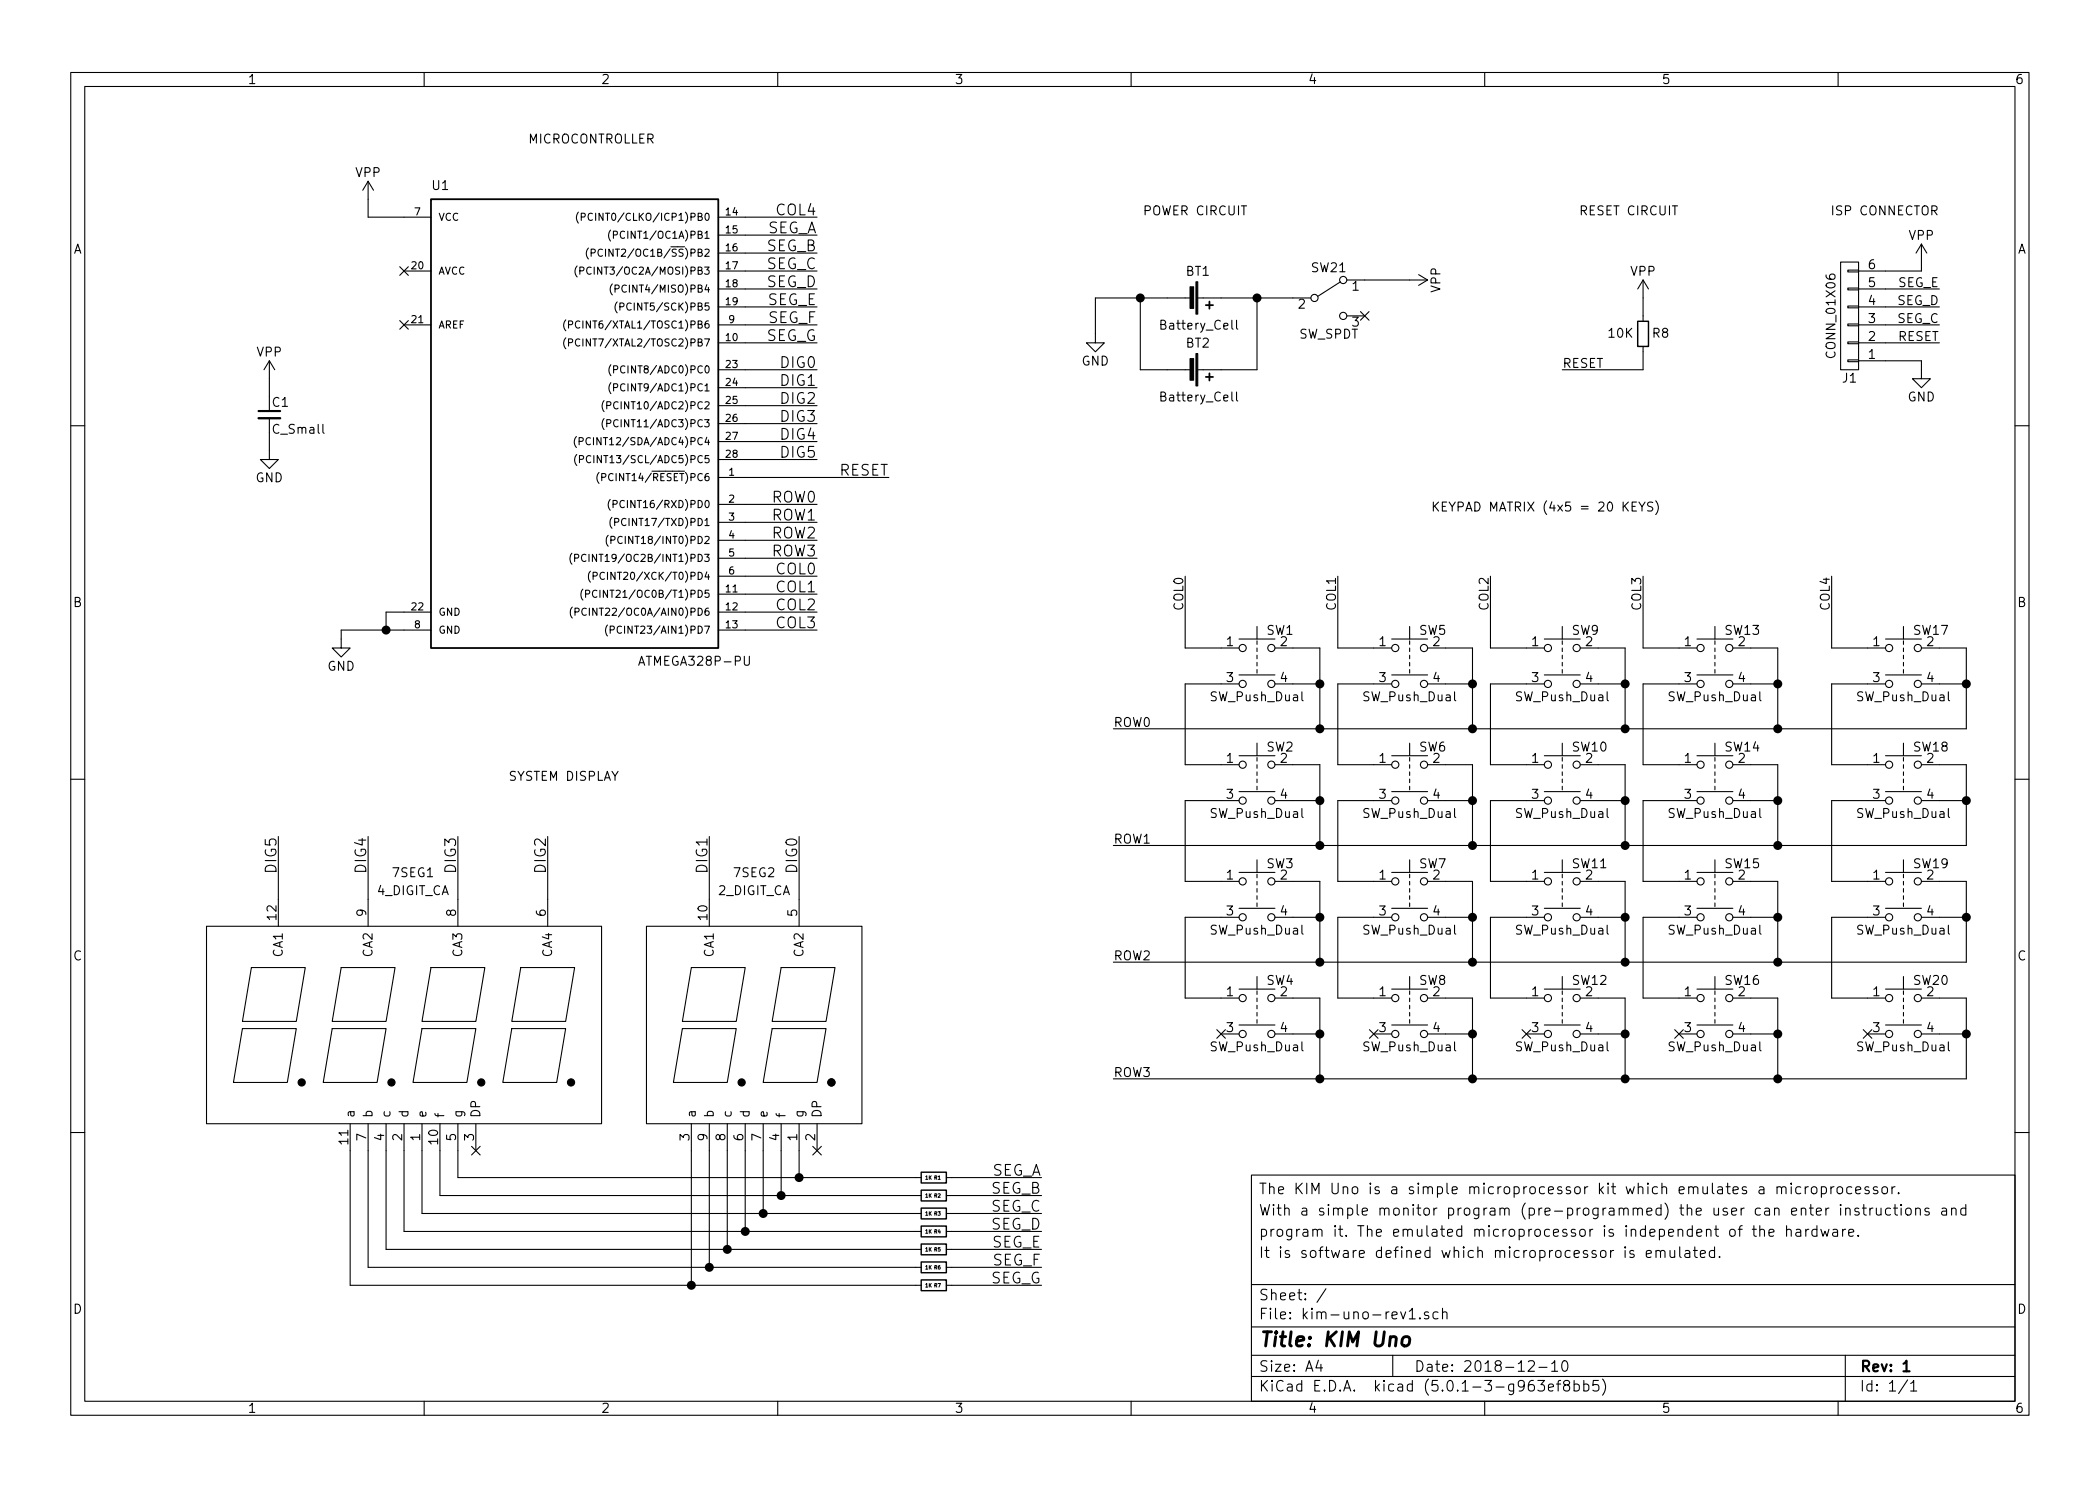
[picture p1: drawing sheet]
EESchema Schematic File Version 4
LIBS:kim-uno-rev1-cache
EELAYER 26 0
EELAYER END
$Descr A4 11693 8268
encoding utf-8
Sheet 1 1
Title "KIM Uno"
Date "2018-12-10"
Rev "1"
Comp ""
Comment1 "It is software defined which microprocessor is emulated."
Comment2 "program it. The emulated microprocessor is independent of the hardware."
Comment3 "With a simple monitor program (pre-programmed) the user can enter instructions and"
Comment4 "The KIM Uno is a simple microprocessor kit which emulates a microprocessor."
$EndDescr
$Comp
L device1:Battery_Cell BT1
U 1 1
P 6600 1650
F 0 "BT1" V 6450 1650 50  0000 L CNN
F 1 "Battery_Cell" V 6750 1500 50  0000 L CNN
F 2 "custom:CR2032SMD" V 6600 1710 50  0001 C CNN
F 3 "" V 6600 1710 50  0001 C CNN
	1    6600 1650
	0    1    1    0   
$EndComp
$Comp
L atmel1:ATMEGA328P-PU U1
U 1 1
P 3150 2300
F 0 "U1" H 2400 3550 50  0000 L BNN
F 1 "ATMEGA328P-PU" H 3550 900 50  0000 L BNN
F 2 "Housings_DIP:DIP-28_W7.62mm" H 3150 2300 50  0001 C CIN
F 3 "" H 3150 2300 50  0001 C CNN
	1    3150 2300
	1    0    0    -1  
$EndComp
$Comp
L special_parts:4_DIGIT_CA 7SEG1
U 1 1
P 2300 5700
F 0 "7SEG1" H 2300 6550 50  0000 C CNN
F 1 "4_DIGIT_CA" H 2300 6450 50  0000 C CNN
F 2 "custom:7_Segment_4_Digit" H 1750 5700 50  0001 C CNN
F 3 "" H 1750 5700 50  0001 C CNN
	1    2300 5700
	1    0    0    -1  
$EndComp
$Comp
L special_parts:2_DIGIT_CA 7SEG2
U 1 1
P 4200 5700
F 0 "7SEG2" H 4200 6550 50  0000 C CNN
F 1 "2_DIGIT_CA" H 4200 6450 50  0000 C CNN
F 2 "custom:7_Segment_2_Digit" H 4200 5700 50  0001 C CNN
F 3 "" H 4200 5700 50  0001 C CNN
	1    4200 5700
	1    0    0    -1  
$EndComp
$Comp
L device1:R_Small R1
U 1 1
P 5200 6550
F 0 "R1" V 5200 6550 20  0000 L CNN
F 1 "1K" V 5200 6500 20  0000 L CNN
F 2 "Resistors_THT:R_Axial_DIN0204_L3.6mm_D1.6mm_P7.62mm_Horizontal" H 5200 6550 50  0001 C CNN
F 3 "" H 5200 6550 50  0001 C CNN
	1    5200 6550
	0    1    1    0   
$EndComp
$Comp
L device1:R_Small R2
U 1 1
P 5200 6650
F 0 "R2" V 5200 6650 20  0000 L CNN
F 1 "1K" V 5200 6600 20  0000 L CNN
F 2 "Resistors_THT:R_Axial_DIN0204_L3.6mm_D1.6mm_P7.62mm_Horizontal" H 5200 6650 50  0001 C CNN
F 3 "" H 5200 6650 50  0001 C CNN
	1    5200 6650
	0    1    1    0   
$EndComp
$Comp
L device1:R_Small R3
U 1 1
P 5200 6750
F 0 "R3" V 5200 6750 20  0000 L CNN
F 1 "1K" V 5200 6700 20  0000 L CNN
F 2 "Resistors_THT:R_Axial_DIN0204_L3.6mm_D1.6mm_P7.62mm_Horizontal" H 5200 6750 50  0001 C CNN
F 3 "" H 5200 6750 50  0001 C CNN
	1    5200 6750
	0    1    1    0   
$EndComp
$Comp
L device1:R_Small R4
U 1 1
P 5200 6850
F 0 "R4" V 5200 6850 20  0000 L CNN
F 1 "1K" V 5200 6800 20  0000 L CNN
F 2 "Resistors_THT:R_Axial_DIN0204_L3.6mm_D1.6mm_P7.62mm_Horizontal" H 5200 6850 50  0001 C CNN
F 3 "" H 5200 6850 50  0001 C CNN
	1    5200 6850
	0    1    1    0   
$EndComp
$Comp
L device1:R_Small R5
U 1 1
P 5200 6950
F 0 "R5" V 5200 6950 20  0000 L CNN
F 1 "1K" V 5200 6900 20  0000 L CNN
F 2 "Resistors_THT:R_Axial_DIN0204_L3.6mm_D1.6mm_P7.62mm_Horizontal" H 5200 6950 50  0001 C CNN
F 3 "" H 5200 6950 50  0001 C CNN
	1    5200 6950
	0    1    1    0   
$EndComp
$Comp
L device1:R_Small R6
U 1 1
P 5200 7050
F 0 "R6" V 5200 7050 20  0000 L CNN
F 1 "1K" V 5200 7000 20  0000 L CNN
F 2 "Resistors_THT:R_Axial_DIN0204_L3.6mm_D1.6mm_P7.62mm_Horizontal" H 5200 7050 50  0001 C CNN
F 3 "" H 5200 7050 50  0001 C CNN
	1    5200 7050
	0    1    1    0   
$EndComp
$Comp
L device1:R_Small R7
U 1 1
P 5200 7150
F 0 "R7" V 5200 7150 20  0000 L CNN
F 1 "1K" V 5200 7100 20  0000 L CNN
F 2 "Resistors_THT:R_Axial_DIN0204_L3.6mm_D1.6mm_P7.62mm_Horizontal" H 5200 7150 50  0001 C CNN
F 3 "" H 5200 7150 50  0001 C CNN
	1    5200 7150
	0    1    1    0   
$EndComp
NoConn ~ 4550 6400
NoConn ~ 2650 6400
Text Label 5800 6550 2    60   ~ 0
SEG_A
Text Label 5800 6650 2    60   ~ 0
SEG_B
Text Label 5800 6750 2    60   ~ 0
SEG_C
Text Label 5800 6850 2    60   ~ 0
SEG_D
Text Label 5800 6950 2    60   ~ 0
SEG_E
Text Label 5800 7050 2    60   ~ 0
SEG_F
Text Label 5800 7150 2    60   ~ 0
SEG_G
Text Label 1550 4650 3    60   ~ 0
DIG5
Text Label 2050 4650 3    60   ~ 0
DIG4
Text Label 2550 4650 3    60   ~ 0
DIG3
Text Label 3050 4650 3    60   ~ 0
DIG2
Text Label 3950 4650 3    60   ~ 0
DIG1
Text Label 4450 4650 3    60   ~ 0
DIG0
NoConn ~ 2250 1500
NoConn ~ 2250 1800
$Comp
L power1:GND #PWR01
U 1 1
P 1900 3550
F 0 "#PWR01" H 1900 3300 50  0001 C CNN
F 1 "GND" H 1900 3400 50  0000 C CNN
F 2 "" H 1900 3550 50  0001 C CNN
F 3 "" H 1900 3550 50  0001 C CNN
	1    1900 3550
	1    0    0    -1  
$EndComp
$Comp
L power1:VPP #PWR02
U 1 1
P 2050 1100
F 0 "#PWR02" H 2050 950 50  0001 C CNN
F 1 "VPP" H 2050 1250 50  0000 C CNN
F 2 "" H 2050 1100 50  0001 C CNN
F 3 "" H 2050 1100 50  0001 C CNN
	1    2050 1100
	1    0    0    -1  
$EndComp
Text Label 4550 2050 2    60   ~ 0
DIG0
Text Label 4550 2150 2    60   ~ 0
DIG1
Text Label 4550 2250 2    60   ~ 0
DIG2
Text Label 4550 2350 2    60   ~ 0
DIG3
Text Label 4550 2450 2    60   ~ 0
DIG4
Text Label 4550 2550 2    60   ~ 0
DIG5
Text Label 4550 1300 2    60   ~ 0
SEG_A
Text Label 4550 1400 2    60   ~ 0
SEG_B
Text Label 4550 1500 2    60   ~ 0
SEG_C
Text Label 4550 1600 2    60   ~ 0
SEG_D
Text Label 4550 1700 2    60   ~ 0
SEG_E
Text Label 4550 1800 2    60   ~ 0
SEG_F
Text Label 4550 1900 2    60   ~ 0
SEG_G
Text Label 4550 2800 2    60   ~ 0
ROW0
Text Label 4550 2900 2    60   ~ 0
ROW1
Text Label 4550 3000 2    60   ~ 0
ROW2
Text Label 4550 3100 2    60   ~ 0
ROW3
Text Label 4550 3200 2    60   ~ 0
COL0
Text Label 4550 3300 2    60   ~ 0
COL1
Text Label 4550 3400 2    60   ~ 0
COL2
Text Label 4550 3500 2    60   ~ 0
COL3
Text Label 4550 1200 2    60   ~ 0
COL4
Text Label 4950 2650 2    60   ~ 0
RESET
$Comp
L power1:GND #PWR03
U 1 1
P 6100 1850
F 0 "#PWR03" H 6100 1600 50  0001 C CNN
F 1 "GND" H 6100 1700 50  0000 C CNN
F 2 "" H 6100 1850 50  0001 C CNN
F 3 "" H 6100 1850 50  0001 C CNN
	1    6100 1850
	1    0    0    -1  
$EndComp
$Comp
L switches1:SW_SPDT SW21
U 1 1
P 7400 1650
F 0 "SW21" H 7400 1820 50  0000 C CNN
F 1 "SW_SPDT" H 7400 1450 50  0000 C CNN
F 2 "custom:Switch_SPDT_3mm" H 7400 1650 50  0001 C CNN
F 3 "" H 7400 1650 50  0001 C CNN
	1    7400 1650
	1    0    0    -1  
$EndComp
$Comp
L device1:Battery_Cell BT2
U 1 1
P 6600 2050
F 0 "BT2" V 6450 2050 50  0000 L CNN
F 1 "Battery_Cell" V 6750 1900 50  0000 L CNN
F 2 "custom:CR2032SMD" V 6600 2110 50  0001 C CNN
F 3 "" V 6600 2110 50  0001 C CNN
	1    6600 2050
	0    1    1    0   
$EndComp
NoConn ~ 7600 1750
$Comp
L power1:VPP #PWR04
U 1 1
P 7850 1550
F 0 "#PWR04" H 7850 1400 50  0001 C CNN
F 1 "VPP" H 7850 1700 50  0000 C CNN
F 2 "" H 7850 1550 50  0001 C CNN
F 3 "" H 7850 1550 50  0001 C CNN
	1    7850 1550
	0    1    1    0   
$EndComp
$Comp
L device1:C_Small C1
U 1 1
P 1500 2300
F 0 "C1" H 1510 2370 50  0000 L CNN
F 1 "C_Small" H 1510 2220 50  0000 L CNN
F 2 "Capacitors_THT:C_Disc_D5.0mm_W2.5mm_P2.50mm" H 1500 2300 50  0001 C CNN
F 3 "" H 1500 2300 50  0001 C CNN
	1    1500 2300
	1    0    0    -1  
$EndComp
$Comp
L power1:VPP #PWR05
U 1 1
P 1500 2100
F 0 "#PWR05" H 1500 1950 50  0001 C CNN
F 1 "VPP" H 1500 2250 50  0000 C CNN
F 2 "" H 1500 2100 50  0001 C CNN
F 3 "" H 1500 2100 50  0001 C CNN
	1    1500 2100
	1    0    0    -1  
$EndComp
$Comp
L power1:GND #PWR06
U 1 1
P 1500 2500
F 0 "#PWR06" H 1500 2250 50  0001 C CNN
F 1 "GND" H 1500 2350 50  0000 C CNN
F 2 "" H 1500 2500 50  0001 C CNN
F 3 "" H 1500 2500 50  0001 C CNN
	1    1500 2500
	1    0    0    -1  
$EndComp
$Comp
L power1:VPP #PWR07
U 1 1
P 9150 1650
F 0 "#PWR07" H 9150 1500 50  0001 C CNN
F 1 "VPP" H 9150 1800 50  0000 C CNN
F 2 "" H 9150 1650 50  0001 C CNN
F 3 "" H 9150 1650 50  0001 C CNN
	1    9150 1650
	1    0    0    -1  
$EndComp
$Comp
L device1:R_Small R8
U 1 1
P 9150 1850
F 0 "R8" H 9000 1850 50  0000 L CNN
F 1 "10K" H 9200 1850 50  0000 L CNN
F 2 "Resistors_THT:R_Axial_DIN0204_L3.6mm_D1.6mm_P7.62mm_Horizontal" H 9150 1850 50  0001 C CNN
F 3 "" H 9150 1850 50  0001 C CNN
	1    9150 1850
	-1   0    0    1   
$EndComp
Text Label 8700 2050 0    50   ~ 0
RESET
$Comp
L conn1:CONN_01X06 J1
U 1 1
P 10300 1750
F 0 "J1" H 10300 2100 50  0000 C CNN
F 1 "CONN_01X06" V 10400 1750 50  0000 C CNN
F 2 "Pin_Headers:Pin_Header_Straight_1x06_Pitch2.54mm" H 10300 1750 50  0001 C CNN
F 3 "" H 10300 1750 50  0001 C CNN
	1    10300 1750
	-1   0    0    1   
$EndComp
$Comp
L power1:VPP #PWR08
U 1 1
P 10700 1450
F 0 "#PWR08" H 10700 1300 50  0001 C CNN
F 1 "VPP" H 10700 1600 50  0000 C CNN
F 2 "" H 10700 1450 50  0001 C CNN
F 3 "" H 10700 1450 50  0001 C CNN
	1    10700 1450
	1    0    0    -1  
$EndComp
$Comp
L power1:GND #PWR09
U 1 1
P 10700 2050
F 0 "#PWR09" H 10700 1800 50  0001 C CNN
F 1 "GND" H 10700 1900 50  0000 C CNN
F 2 "" H 10700 2050 50  0001 C CNN
F 3 "" H 10700 2050 50  0001 C CNN
	1    10700 2050
	1    0    0    -1  
$EndComp
Text Label 10800 1900 2    50   ~ 0
RESET
Text Label 10800 1800 2    50   ~ 0
SEG_C
Text Label 10800 1700 2    50   ~ 0
SEG_D
Text Label 10800 1600 2    50   ~ 0
SEG_E
Text Notes 6950 1200 2    50   ~ 0
POWER CIRCUIT
Text Notes 9350 1200 2    50   ~ 0
RESET CIRCUIT
Text Notes 10800 1200 2    50   ~ 0
ISP CONNECTOR
Text Notes 3650 800  2    50   ~ 0
MICROCONTROLLER
Text Notes 3450 4350 2    50   ~ 0
SYSTEM DISPLAY
Text Notes 9250 2850 2    50   ~ 0
KEYPAD MATRIX (4x5 = 20 KEYS)
$Comp
L switches1:SW_Push_Dual SW1
U 1 1
P 7000 3600
F 0 "SW1" H 7050 3700 50  0000 L CNN
F 1 "SW_Push_Dual" H 7000 3330 50  0000 C CNN
F 2 "custom:SMD_Tact_Switch_6x6x6_Big_Pads" H 7000 3800 50  0001 C CNN
F 3 "" H 7000 3800 50  0001 C CNN
	1    7000 3600
	1    0    0    -1  
$EndComp
$Comp
L switches1:SW_Push_Dual SW2
U 1 1
P 7000 4250
F 0 "SW2" H 7050 4350 50  0000 L CNN
F 1 "SW_Push_Dual" H 7000 3980 50  0000 C CNN
F 2 "custom:SMD_Tact_Switch_6x6x6_Big_Pads" H 7000 4450 50  0001 C CNN
F 3 "" H 7000 4450 50  0001 C CNN
	1    7000 4250
	1    0    0    -1  
$EndComp
$Comp
L switches1:SW_Push_Dual SW3
U 1 1
P 7000 4900
F 0 "SW3" H 7050 5000 50  0000 L CNN
F 1 "SW_Push_Dual" H 7000 4630 50  0000 C CNN
F 2 "custom:SMD_Tact_Switch_6x6x6_Big_Pads" H 7000 5100 50  0001 C CNN
F 3 "" H 7000 5100 50  0001 C CNN
	1    7000 4900
	1    0    0    -1  
$EndComp
$Comp
L switches1:SW_Push_Dual SW4
U 1 1
P 7000 5550
F 0 "SW4" H 7050 5650 50  0000 L CNN
F 1 "SW_Push_Dual" H 7000 5280 50  0000 C CNN
F 2 "custom:SMD_Tact_Switch_6x6x6_Big_Pads" H 7000 5750 50  0001 C CNN
F 3 "" H 7000 5750 50  0001 C CNN
	1    7000 5550
	1    0    0    -1  
$EndComp
NoConn ~ 6800 5750
$Comp
L switches1:SW_Push_Dual SW5
U 1 1
P 7850 3600
F 0 "SW5" H 7900 3700 50  0000 L CNN
F 1 "SW_Push_Dual" H 7850 3330 50  0000 C CNN
F 2 "custom:SMD_Tact_Switch_6x6x6_Big_Pads" H 7850 3800 50  0001 C CNN
F 3 "" H 7850 3800 50  0001 C CNN
	1    7850 3600
	1    0    0    -1  
$EndComp
$Comp
L switches1:SW_Push_Dual SW6
U 1 1
P 7850 4250
F 0 "SW6" H 7900 4350 50  0000 L CNN
F 1 "SW_Push_Dual" H 7850 3980 50  0000 C CNN
F 2 "custom:SMD_Tact_Switch_6x6x6_Big_Pads" H 7850 4450 50  0001 C CNN
F 3 "" H 7850 4450 50  0001 C CNN
	1    7850 4250
	1    0    0    -1  
$EndComp
$Comp
L switches1:SW_Push_Dual SW7
U 1 1
P 7850 4900
F 0 "SW7" H 7900 5000 50  0000 L CNN
F 1 "SW_Push_Dual" H 7850 4630 50  0000 C CNN
F 2 "custom:SMD_Tact_Switch_6x6x6_Big_Pads" H 7850 5100 50  0001 C CNN
F 3 "" H 7850 5100 50  0001 C CNN
	1    7850 4900
	1    0    0    -1  
$EndComp
$Comp
L switches1:SW_Push_Dual SW8
U 1 1
P 7850 5550
F 0 "SW8" H 7900 5650 50  0000 L CNN
F 1 "SW_Push_Dual" H 7850 5280 50  0000 C CNN
F 2 "custom:SMD_Tact_Switch_6x6x6_Big_Pads" H 7850 5750 50  0001 C CNN
F 3 "" H 7850 5750 50  0001 C CNN
	1    7850 5550
	1    0    0    -1  
$EndComp
NoConn ~ 7650 5750
$Comp
L switches1:SW_Push_Dual SW9
U 1 1
P 8700 3600
F 0 "SW9" H 8750 3700 50  0000 L CNN
F 1 "SW_Push_Dual" H 8700 3330 50  0000 C CNN
F 2 "custom:SMD_Tact_Switch_6x6x6_Big_Pads" H 8700 3800 50  0001 C CNN
F 3 "" H 8700 3800 50  0001 C CNN
	1    8700 3600
	1    0    0    -1  
$EndComp
$Comp
L switches1:SW_Push_Dual SW10
U 1 1
P 8700 4250
F 0 "SW10" H 8750 4350 50  0000 L CNN
F 1 "SW_Push_Dual" H 8700 3980 50  0000 C CNN
F 2 "custom:SMD_Tact_Switch_6x6x6_Big_Pads" H 8700 4450 50  0001 C CNN
F 3 "" H 8700 4450 50  0001 C CNN
	1    8700 4250
	1    0    0    -1  
$EndComp
$Comp
L switches1:SW_Push_Dual SW11
U 1 1
P 8700 4900
F 0 "SW11" H 8750 5000 50  0000 L CNN
F 1 "SW_Push_Dual" H 8700 4630 50  0000 C CNN
F 2 "custom:SMD_Tact_Switch_6x6x6_Big_Pads" H 8700 5100 50  0001 C CNN
F 3 "" H 8700 5100 50  0001 C CNN
	1    8700 4900
	1    0    0    -1  
$EndComp
$Comp
L switches1:SW_Push_Dual SW12
U 1 1
P 8700 5550
F 0 "SW12" H 8750 5650 50  0000 L CNN
F 1 "SW_Push_Dual" H 8700 5280 50  0000 C CNN
F 2 "custom:SMD_Tact_Switch_6x6x6_Big_Pads" H 8700 5750 50  0001 C CNN
F 3 "" H 8700 5750 50  0001 C CNN
	1    8700 5550
	1    0    0    -1  
$EndComp
NoConn ~ 8500 5750
$Comp
L switches1:SW_Push_Dual SW13
U 1 1
P 9550 3600
F 0 "SW13" H 9600 3700 50  0000 L CNN
F 1 "SW_Push_Dual" H 9550 3330 50  0000 C CNN
F 2 "custom:SMD_Tact_Switch_6x6x6_Big_Pads" H 9550 3800 50  0001 C CNN
F 3 "" H 9550 3800 50  0001 C CNN
	1    9550 3600
	1    0    0    -1  
$EndComp
$Comp
L switches1:SW_Push_Dual SW14
U 1 1
P 9550 4250
F 0 "SW14" H 9600 4350 50  0000 L CNN
F 1 "SW_Push_Dual" H 9550 3980 50  0000 C CNN
F 2 "custom:SMD_Tact_Switch_6x6x6_Big_Pads" H 9550 4450 50  0001 C CNN
F 3 "" H 9550 4450 50  0001 C CNN
	1    9550 4250
	1    0    0    -1  
$EndComp
$Comp
L switches1:SW_Push_Dual SW15
U 1 1
P 9550 4900
F 0 "SW15" H 9600 5000 50  0000 L CNN
F 1 "SW_Push_Dual" H 9550 4630 50  0000 C CNN
F 2 "custom:SMD_Tact_Switch_6x6x6_Big_Pads" H 9550 5100 50  0001 C CNN
F 3 "" H 9550 5100 50  0001 C CNN
	1    9550 4900
	1    0    0    -1  
$EndComp
$Comp
L switches1:SW_Push_Dual SW16
U 1 1
P 9550 5550
F 0 "SW16" H 9600 5650 50  0000 L CNN
F 1 "SW_Push_Dual" H 9550 5280 50  0000 C CNN
F 2 "custom:SMD_Tact_Switch_6x6x6_Big_Pads" H 9550 5750 50  0001 C CNN
F 3 "" H 9550 5750 50  0001 C CNN
	1    9550 5550
	1    0    0    -1  
$EndComp
NoConn ~ 9350 5750
$Comp
L switches1:SW_Push_Dual SW17
U 1 1
P 10600 3600
F 0 "SW17" H 10650 3700 50  0000 L CNN
F 1 "SW_Push_Dual" H 10600 3330 50  0000 C CNN
F 2 "custom:SMD_Tact_Switch_6x6x6_Big_Pads" H 10600 3800 50  0001 C CNN
F 3 "" H 10600 3800 50  0001 C CNN
	1    10600 3600
	1    0    0    -1  
$EndComp
$Comp
L switches1:SW_Push_Dual SW18
U 1 1
P 10600 4250
F 0 "SW18" H 10650 4350 50  0000 L CNN
F 1 "SW_Push_Dual" H 10600 3980 50  0000 C CNN
F 2 "custom:SMD_Tact_Switch_6x6x6_Big_Pads" H 10600 4450 50  0001 C CNN
F 3 "" H 10600 4450 50  0001 C CNN
	1    10600 4250
	1    0    0    -1  
$EndComp
$Comp
L switches1:SW_Push_Dual SW19
U 1 1
P 10600 4900
F 0 "SW19" H 10650 5000 50  0000 L CNN
F 1 "SW_Push_Dual" H 10600 4630 50  0000 C CNN
F 2 "custom:SMD_Tact_Switch_6x6x6_Big_Pads" H 10600 5100 50  0001 C CNN
F 3 "" H 10600 5100 50  0001 C CNN
	1    10600 4900
	1    0    0    -1  
$EndComp
$Comp
L switches1:SW_Push_Dual SW20
U 1 1
P 10600 5550
F 0 "SW20" H 10650 5650 50  0000 L CNN
F 1 "SW_Push_Dual" H 10600 5280 50  0000 C CNN
F 2 "custom:SMD_Tact_Switch_6x6x6_Big_Pads" H 10600 5750 50  0001 C CNN
F 3 "" H 10600 5750 50  0001 C CNN
	1    10600 5550
	1    0    0    -1  
$EndComp
NoConn ~ 10400 5750
Text Label 6600 3200 3    50   ~ 0
COL0
Text Label 7450 3200 3    50   ~ 0
COL1
Text Label 8300 3200 3    50   ~ 0
COL2
Text Label 9150 3200 3    50   ~ 0
COL3
Text Label 10200 3200 3    50   ~ 0
COL4
Wire Wire Line
	1550 5000 1550 4650
Wire Wire Line
	2050 5000 2050 4650
Wire Wire Line
	2550 5000 2550 4650
Wire Wire Line
	3050 5000 3050 4650
Wire Wire Line
	3950 5000 3950 4650
Wire Wire Line
	4450 5000 4450 4650
Wire Wire Line
	4450 6400 4450 6550
Wire Wire Line
	2550 6550 4450 6550
Wire Wire Line
	4350 6400 4350 6650
Wire Wire Line
	2450 6650 4350 6650
Wire Wire Line
	4250 6400 4250 6750
Wire Wire Line
	2350 6750 4250 6750
Wire Wire Line
	4150 6400 4150 6850
Wire Wire Line
	2250 6850 4150 6850
Wire Wire Line
	4050 6400 4050 6950
Wire Wire Line
	2150 6950 4050 6950
Wire Wire Line
	3950 6400 3950 7050
Wire Wire Line
	2050 7050 3950 7050
Wire Wire Line
	3850 6400 3850 7150
Wire Wire Line
	1950 7150 3850 7150
Wire Wire Line
	1950 7150 1950 6400
Connection ~ 3850 7150
Wire Wire Line
	2050 6400 2050 7050
Connection ~ 3950 7050
Wire Wire Line
	2150 6950 2150 6400
Connection ~ 4050 6950
Wire Wire Line
	2250 6400 2250 6850
Connection ~ 4150 6850
Wire Wire Line
	2350 6750 2350 6400
Connection ~ 4250 6750
Wire Wire Line
	2450 6650 2450 6400
Connection ~ 4350 6650
Wire Wire Line
	2550 6550 2550 6400
Connection ~ 4450 6550
Wire Wire Line
	5300 6550 5800 6550
Wire Wire Line
	5300 6650 5800 6650
Wire Wire Line
	5300 6750 5800 6750
Wire Wire Line
	5300 6850 5800 6850
Wire Wire Line
	5300 6950 5800 6950
Wire Wire Line
	5300 7050 5800 7050
Wire Wire Line
	5300 7150 5800 7150
Wire Wire Line
	1900 3500 2150 3500
Wire Wire Line
	2150 3500 2150 3400
Wire Wire Line
	2150 3400 2250 3400
Connection ~ 2150 3500
Wire Wire Line
	1900 3500 1900 3550
Wire Wire Line
	2050 1100 2050 1200
Wire Wire Line
	2050 1200 2250 1200
Wire Wire Line
	4150 2050 4550 2050
Wire Wire Line
	4150 2150 4550 2150
Wire Wire Line
	4150 2250 4550 2250
Wire Wire Line
	4150 2350 4550 2350
Wire Wire Line
	4150 2450 4550 2450
Wire Wire Line
	4150 2550 4550 2550
Wire Wire Line
	4150 1300 4550 1300
Wire Wire Line
	4150 1400 4550 1400
Wire Wire Line
	4150 1500 4550 1500
Wire Wire Line
	4150 1600 4550 1600
Wire Wire Line
	4150 1700 4550 1700
Wire Wire Line
	4150 1800 4550 1800
Wire Wire Line
	4150 1900 4550 1900
Wire Wire Line
	4150 2800 4550 2800
Wire Wire Line
	4150 2900 4550 2900
Wire Wire Line
	4150 3000 4550 3000
Wire Wire Line
	4150 3100 4550 3100
Wire Wire Line
	4150 3200 4550 3200
Wire Wire Line
	4150 3300 4550 3300
Wire Wire Line
	4150 3400 4550 3400
Wire Wire Line
	4150 3500 4550 3500
Wire Wire Line
	4150 1200 4550 1200
Wire Wire Line
	4150 2650 4950 2650
Wire Wire Line
	6100 1650 6350 1650
Wire Wire Line
	6350 1650 6350 2050
Wire Wire Line
	6350 2050 6500 2050
Wire Wire Line
	6100 1650 6100 1850
Connection ~ 6350 1650
Wire Wire Line
	6800 1650 7000 1650
Wire Wire Line
	6800 2050 7000 2050
Wire Wire Line
	7000 2050 7000 1650
Connection ~ 7000 1650
Wire Wire Line
	7600 1550 7850 1550
Wire Wire Line
	1500 2400 1500 2500
Wire Wire Line
	1500 2100 1500 2200
Wire Wire Line
	9150 1750 9150 1650
Wire Wire Line
	9150 1950 9150 2050
Wire Wire Line
	9150 2050 8700 2050
Wire Wire Line
	10500 1900 10800 1900
Wire Wire Line
	10500 1800 10800 1800
Wire Wire Line
	10500 1700 10800 1700
Wire Wire Line
	10500 1600 10800 1600
Wire Wire Line
	10500 1500 10700 1500
Wire Wire Line
	10700 1500 10700 1450
Wire Wire Line
	10700 2050 10700 2000
Wire Wire Line
	10700 2000 10500 2000
Wire Wire Line
	6800 3600 6600 3600
Wire Wire Line
	6600 3600 6600 3200
Wire Wire Line
	6800 3800 6600 3800
Wire Wire Line
	6600 3800 6600 4250
Wire Wire Line
	6600 4250 6800 4250
Wire Wire Line
	6800 4450 6600 4450
Wire Wire Line
	6600 4450 6600 4900
Wire Wire Line
	6600 4900 6800 4900
Wire Wire Line
	6800 5100 6600 5100
Wire Wire Line
	6600 5100 6600 5550
Wire Wire Line
	6600 5550 6800 5550
Wire Wire Line
	7650 3600 7450 3600
Wire Wire Line
	7450 3600 7450 3200
Wire Wire Line
	7650 3800 7450 3800
Wire Wire Line
	7450 3800 7450 4250
Wire Wire Line
	7450 4250 7650 4250
Wire Wire Line
	7650 4450 7450 4450
Wire Wire Line
	7450 4450 7450 4900
Wire Wire Line
	7450 4900 7650 4900
Wire Wire Line
	7650 5100 7450 5100
Wire Wire Line
	7450 5100 7450 5550
Wire Wire Line
	7450 5550 7650 5550
Wire Wire Line
	8500 3600 8300 3600
Wire Wire Line
	8300 3600 8300 3200
Wire Wire Line
	8500 3800 8300 3800
Wire Wire Line
	8300 3800 8300 4250
Wire Wire Line
	8300 4250 8500 4250
Wire Wire Line
	8500 4450 8300 4450
Wire Wire Line
	8300 4450 8300 4900
Wire Wire Line
	8300 4900 8500 4900
Wire Wire Line
	8500 5100 8300 5100
Wire Wire Line
	8300 5100 8300 5550
Wire Wire Line
	8300 5550 8500 5550
Wire Wire Line
	9350 3600 9150 3600
Wire Wire Line
	9150 3600 9150 3200
Wire Wire Line
	9350 3800 9150 3800
Wire Wire Line
	9150 3800 9150 4250
Wire Wire Line
	9150 4250 9350 4250
Wire Wire Line
	9350 4450 9150 4450
Wire Wire Line
	9150 4450 9150 4900
Wire Wire Line
	9150 4900 9350 4900
Wire Wire Line
	9350 5100 9150 5100
Wire Wire Line
	9150 5100 9150 5550
Wire Wire Line
	9150 5550 9350 5550
Wire Wire Line
	10400 3600 10200 3600
Wire Wire Line
	10200 3600 10200 3200
Wire Wire Line
	10400 3800 10200 3800
Wire Wire Line
	10200 3800 10200 4250
Wire Wire Line
	10200 4250 10400 4250
Wire Wire Line
	10400 4450 10200 4450
Wire Wire Line
	10200 4450 10200 4900
Wire Wire Line
	10200 4900 10400 4900
Wire Wire Line
	10400 5100 10200 5100
Wire Wire Line
	10200 5100 10200 5550
Wire Wire Line
	10200 5550 10400 5550
Wire Wire Line
	10950 4050 9900 4050
Wire Wire Line
	7350 3600 7350 3800
Wire Wire Line
	7350 3800 7200 3800
Wire Wire Line
	7350 3600 7200 3600
Connection ~ 7350 3800
Wire Wire Line
	8200 3600 8200 3800
Wire Wire Line
	8200 3800 8050 3800
Connection ~ 7350 4050
Wire Wire Line
	8200 3600 8050 3600
Connection ~ 8200 3800
Wire Wire Line
	9050 3600 9050 3800
Wire Wire Line
	9050 3800 8900 3800
Connection ~ 8200 4050
Wire Wire Line
	9050 3600 8900 3600
Connection ~ 9050 3800
Wire Wire Line
	9900 3600 9900 3800
Wire Wire Line
	9900 3800 9750 3800
Connection ~ 9050 4050
Wire Wire Line
	9900 3600 9750 3600
Connection ~ 9900 3800
Wire Wire Line
	10950 3600 10950 3800
Wire Wire Line
	10950 3800 10800 3800
Connection ~ 9900 4050
Wire Wire Line
	10950 3600 10800 3600
Connection ~ 10950 3800
Wire Wire Line
	10950 4700 9900 4700
Wire Wire Line
	7350 4250 7350 4450
Wire Wire Line
	7350 4450 7200 4450
Wire Wire Line
	7350 4250 7200 4250
Connection ~ 7350 4450
Wire Wire Line
	8200 4250 8200 4450
Wire Wire Line
	8200 4450 8050 4450
Connection ~ 7350 4700
Wire Wire Line
	8200 4250 8050 4250
Connection ~ 8200 4450
Wire Wire Line
	9050 4250 9050 4450
Wire Wire Line
	9050 4450 8900 4450
Connection ~ 8200 4700
Wire Wire Line
	9050 4250 8900 4250
Connection ~ 9050 4450
Wire Wire Line
	9900 4250 9900 4450
Wire Wire Line
	9900 4450 9750 4450
Connection ~ 9050 4700
Wire Wire Line
	9900 4250 9750 4250
Connection ~ 9900 4450
Wire Wire Line
	10950 4250 10950 4450
Wire Wire Line
	10950 4450 10800 4450
Connection ~ 9900 4700
Wire Wire Line
	10950 4250 10800 4250
Connection ~ 10950 4450
Wire Wire Line
	10950 5350 9900 5350
Wire Wire Line
	7350 4900 7350 5100
Wire Wire Line
	7350 5100 7200 5100
Wire Wire Line
	7350 4900 7200 4900
Connection ~ 7350 5100
Wire Wire Line
	8200 4900 8200 5100
Wire Wire Line
	8200 5100 8050 5100
Connection ~ 7350 5350
Wire Wire Line
	8200 4900 8050 4900
Connection ~ 8200 5100
Wire Wire Line
	9050 4900 9050 5100
Wire Wire Line
	9050 5100 8900 5100
Connection ~ 8200 5350
Wire Wire Line
	9050 4900 8900 4900
Connection ~ 9050 5100
Wire Wire Line
	9900 4900 9900 5100
Wire Wire Line
	9900 5100 9750 5100
Connection ~ 9050 5350
Wire Wire Line
	9900 4900 9750 4900
Connection ~ 9900 5100
Wire Wire Line
	10950 4900 10950 5100
Wire Wire Line
	10950 5100 10800 5100
Connection ~ 9900 5350
Wire Wire Line
	10950 4900 10800 4900
Connection ~ 10950 5100
Wire Wire Line
	10950 6000 9900 6000
Wire Wire Line
	7350 5550 7350 5750
Wire Wire Line
	7350 5750 7200 5750
Wire Wire Line
	7350 5550 7200 5550
Connection ~ 7350 5750
Wire Wire Line
	8200 5550 8200 5750
Wire Wire Line
	8200 5750 8050 5750
Connection ~ 7350 6000
Wire Wire Line
	8200 5550 8050 5550
Connection ~ 8200 5750
Wire Wire Line
	9050 5550 9050 5750
Wire Wire Line
	9050 5750 8900 5750
Connection ~ 8200 6000
Wire Wire Line
	9050 5550 8900 5550
Connection ~ 9050 5750
Wire Wire Line
	9900 5550 9900 5750
Wire Wire Line
	9900 5750 9750 5750
Connection ~ 9050 6000
Wire Wire Line
	9900 5550 9750 5550
Connection ~ 9900 5750
Wire Wire Line
	10950 5550 10950 5750
Wire Wire Line
	10950 5750 10800 5750
Connection ~ 9900 6000
Wire Wire Line
	10950 5550 10800 5550
Connection ~ 10950 5750
Text Label 6200 4050 0    50   ~ 0
ROW0
Text Label 6200 4700 0    50   ~ 0
ROW1
Text Label 6200 5350 0    50   ~ 0
ROW2
Text Label 6200 6000 0    50   ~ 0
ROW3
Wire Wire Line
	3850 7150 5100 7150
Wire Wire Line
	3950 7050 5100 7050
Wire Wire Line
	4050 6950 5100 6950
Wire Wire Line
	4150 6850 5100 6850
Wire Wire Line
	4250 6750 5100 6750
Wire Wire Line
	4350 6650 5100 6650
Wire Wire Line
	4450 6550 5100 6550
Wire Wire Line
	2150 3500 2250 3500
Wire Wire Line
	6350 1650 6500 1650
Wire Wire Line
	7000 1650 7200 1650
Wire Wire Line
	7350 3800 7350 4050
Wire Wire Line
	7350 4050 6200 4050
Wire Wire Line
	8200 3800 8200 4050
Wire Wire Line
	8200 4050 7350 4050
Wire Wire Line
	9050 3800 9050 4050
Wire Wire Line
	9050 4050 8200 4050
Wire Wire Line
	9900 3800 9900 4050
Wire Wire Line
	9900 4050 9050 4050
Wire Wire Line
	10950 3800 10950 4050
Wire Wire Line
	7350 4450 7350 4700
Wire Wire Line
	7350 4700 6200 4700
Wire Wire Line
	8200 4450 8200 4700
Wire Wire Line
	8200 4700 7350 4700
Wire Wire Line
	9050 4450 9050 4700
Wire Wire Line
	9050 4700 8200 4700
Wire Wire Line
	9900 4450 9900 4700
Wire Wire Line
	9900 4700 9050 4700
Wire Wire Line
	10950 4450 10950 4700
Wire Wire Line
	7350 5100 7350 5350
Wire Wire Line
	7350 5350 6200 5350
Wire Wire Line
	8200 5100 8200 5350
Wire Wire Line
	8200 5350 7350 5350
Wire Wire Line
	9050 5100 9050 5350
Wire Wire Line
	9050 5350 8200 5350
Wire Wire Line
	9900 5100 9900 5350
Wire Wire Line
	9900 5350 9050 5350
Wire Wire Line
	10950 5100 10950 5350
Wire Wire Line
	7350 5750 7350 6000
Wire Wire Line
	7350 6000 6200 6000
Wire Wire Line
	8200 5750 8200 6000
Wire Wire Line
	8200 6000 7350 6000
Wire Wire Line
	9050 5750 9050 6000
Wire Wire Line
	9050 6000 8200 6000
Wire Wire Line
	9900 5750 9900 6000
Wire Wire Line
	9900 6000 9050 6000
Wire Wire Line
	10950 5750 10950 6000
$EndSCHEMATC
